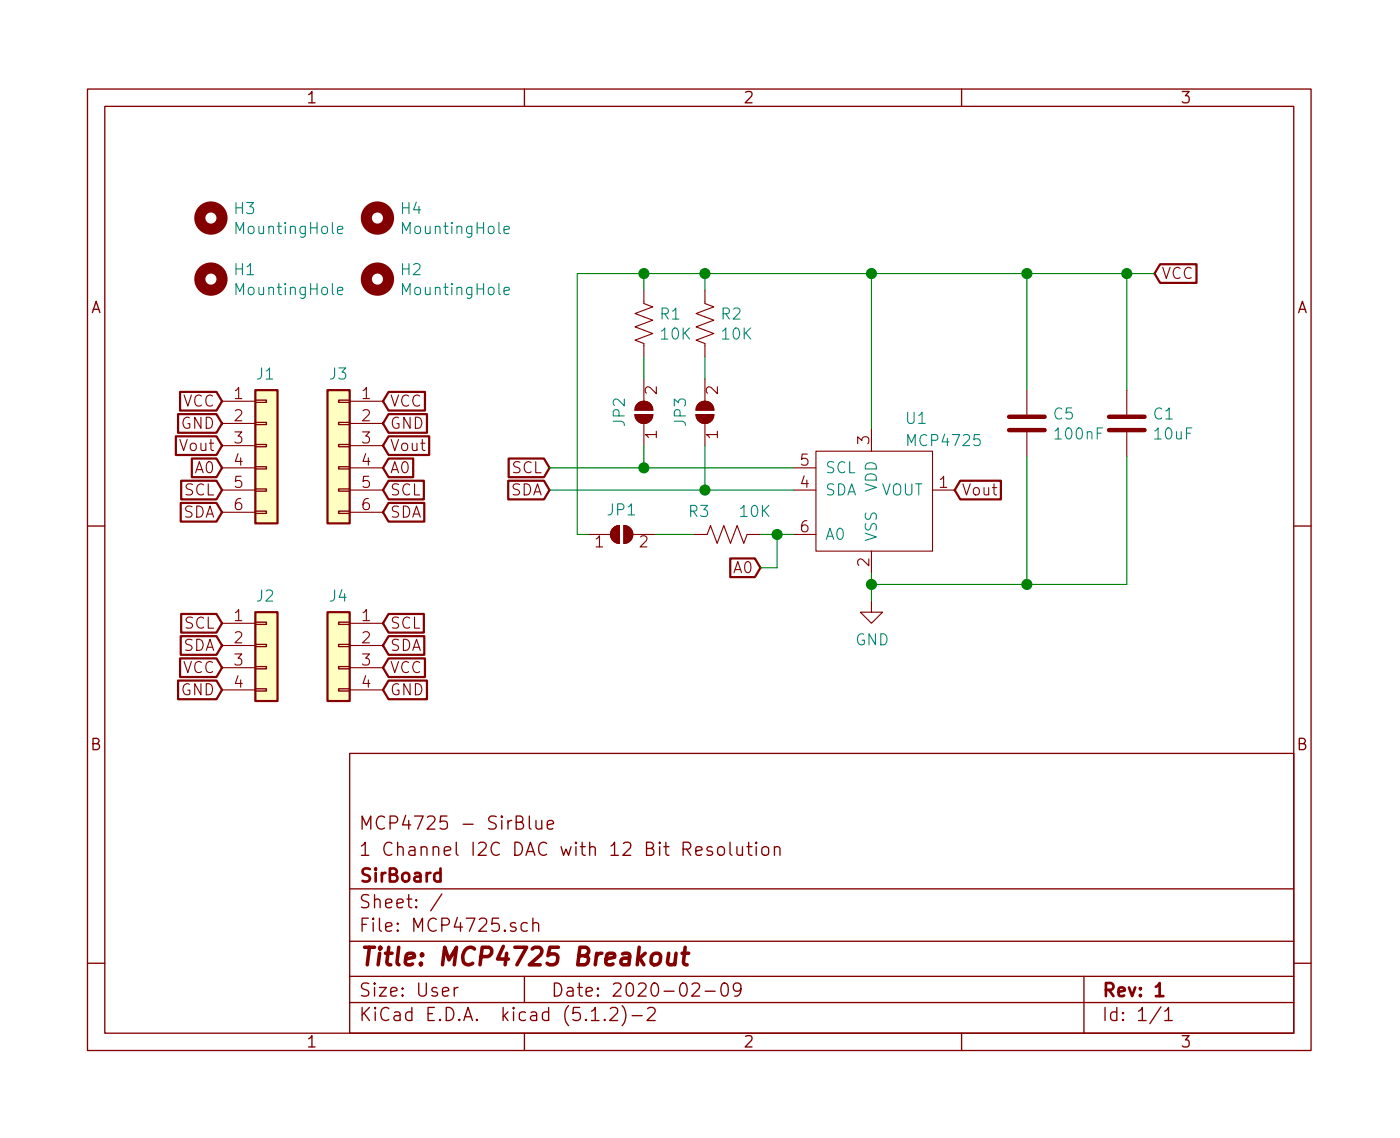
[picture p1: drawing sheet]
EESchema Schematic File Version 4
LIBS:MCP4725-cache
EELAYER 29 0
EELAYER END
$Descr User 6299 5118
encoding utf-8
Sheet 1 1
Title "MCP4725 Breakout "
Date "2020-02-09"
Rev "1"
Comp "SirBoard"
Comment1 "1 Channel I2C DAC with 12 Bit Resolution"
Comment2 "MCP4725 - SirBlue"
Comment3 ""
Comment4 ""
$EndDescr
Text GLabel 1725 3100 2    50   Input ~ 0
GND
Text GLabel 1725 3000 2    50   Input ~ 0
VCC
Text GLabel 1000 3100 0    50   Input ~ 0
GND
Text GLabel 1000 3000 0    50   Input ~ 0
VCC
$Comp
L Connector_Generic:Conn_01x04 J4
U 1 1
P 1525 2900
F 0 "J4" H 1525 3125 50  0000 C CNN
F 1 "Conn_01x04" H 1604 2802 50  0001 L CNN
F 2 "SirBoardLibrary:SirBlue_Connector" H 1525 2900 50  0001 C CNN
F 3 "~" H 1525 2900 50  0001 C CNN
F 4 "C160404" H 1525 2900 50  0001 C CNN "Part"
	1    1525 2900
	-1   0    0    -1  
$EndComp
$Comp
L Connector_Generic:Conn_01x04 J2
U 1 1
P 1200 2900
F 0 "J2" H 1150 3125 50  0000 L CNN
F 1 "Conn_01x04" H 1279 2802 50  0001 L CNN
F 2 "SirBoardLibrary:SirBlue_Connector" H 1200 2900 50  0001 C CNN
F 3 "~" H 1200 2900 50  0001 C CNN
F 4 "C160404" H 1200 2900 50  0001 C CNN "Part"
	1    1200 2900
	1    0    0    -1  
$EndComp
$Comp
L Connector_Generic:Conn_01x06 J3
U 1 1
P 1525 2000
F 0 "J3" H 1525 2325 50  0000 C CNN
F 1 "Conn_01x06" H 1604 1902 50  0001 L CNN
F 2 "Connector_PinHeader_2.54mm:PinHeader_1x06_P2.54mm_Vertical" H 1525 2000 50  0001 C CNN
F 3 "~" H 1525 2000 50  0001 C CNN
	1    1525 2000
	-1   0    0    -1  
$EndComp
$Comp
L Connector_Generic:Conn_01x06 J1
U 1 1
P 1200 2000
F 0 "J1" H 1150 2325 50  0000 L CNN
F 1 "Conn_01x06" H 1279 1902 50  0001 L CNN
F 2 "Connector_PinHeader_2.54mm:PinHeader_1x06_P2.54mm_Vertical" H 1200 2000 50  0001 C CNN
F 3 "~" H 1200 2000 50  0001 C CNN
	1    1200 2000
	1    0    0    -1  
$EndComp
$Comp
L Mechanical:MountingHole H1
U 1 1
P 950 1250
F 0 "H1" H 1050 1295 50  0000 L CNN
F 1 "MountingHole" H 1050 1205 50  0000 L CNN
F 2 "SirBoardLibrary:MountingHole_M2.5_SirBoard" H 950 1250 50  0001 C CNN
F 3 "~" H 950 1250 50  0001 C CNN
	1    950  1250
	1    0    0    -1  
$EndComp
$Comp
L Mechanical:MountingHole H2
U 1 1
P 1700 1250
F 0 "H2" H 1800 1295 50  0000 L CNN
F 1 "MountingHole" H 1800 1205 50  0000 L CNN
F 2 "SirBoardLibrary:MountingHole_M2.5_SirBoard" H 1700 1250 50  0001 C CNN
F 3 "~" H 1700 1250 50  0001 C CNN
	1    1700 1250
	1    0    0    -1  
$EndComp
Text GLabel 1000 1900 0    50   Input ~ 0
GND
$Comp
L Mechanical:MountingHole H3
U 1 1
P 950 975
F 0 "H3" H 1050 1020 50  0000 L CNN
F 1 "MountingHole" H 1050 930 50  0000 L CNN
F 2 "SirBoardLibrary:MountingHole_M2.5_SirBoard" H 950 975 50  0001 C CNN
F 3 "~" H 950 975 50  0001 C CNN
	1    950  975 
	1    0    0    -1  
$EndComp
$Comp
L Mechanical:MountingHole H4
U 1 1
P 1700 975
F 0 "H4" H 1800 1020 50  0000 L CNN
F 1 "MountingHole" H 1800 930 50  0000 L CNN
F 2 "SirBoardLibrary:MountingHole_M2.5_SirBoard" H 1700 975 50  0001 C CNN
F 3 "~" H 1700 975 50  0001 C CNN
	1    1700 975 
	1    0    0    -1  
$EndComp
Text GLabel 1000 1800 0    50   Input ~ 0
VCC
Text GLabel 5200 1225 2    50   Input ~ 0
VCC
$Comp
L power:GND #PWR0106
U 1 1
P 3925 2700
F 0 "#PWR0106" H 3925 2450 50  0001 C CNN
F 1 "GND" H 3929 2528 50  0000 C CNN
F 2 "" H 3925 2700 50  0001 C CNN
F 3 "" H 3925 2700 50  0001 C CNN
	1    3925 2700
	1    0    0    -1  
$EndComp
Text GLabel 2475 2200 0    50   Input ~ 0
SDA
Text GLabel 2475 2100 0    50   Input ~ 0
SCL
$Comp
L Device:R_US R2
U 1 1
P 3175 1450
F 0 "R2" H 3243 1495 50  0000 L CNN
F 1 "10K" H 3243 1405 50  0000 L CNN
F 2 "Resistor_SMD:R_0603_1608Metric" V 3215 1440 50  0001 C CNN
F 3 "~" H 3175 1450 50  0001 C CNN
F 4 "C99198" H 3175 1450 50  0001 C CNN "Part"
	1    3175 1450
	1    0    0    -1  
$EndComp
$Comp
L Device:R_US R1
U 1 1
P 2900 1450
F 0 "R1" H 2968 1495 50  0000 L CNN
F 1 "10K" H 2968 1405 50  0000 L CNN
F 2 "Resistor_SMD:R_0603_1608Metric" V 2940 1440 50  0001 C CNN
F 3 "~" H 2900 1450 50  0001 C CNN
F 4 "C99198" H 2900 1450 50  0001 C CNN "Part"
	1    2900 1450
	1    0    0    -1  
$EndComp
Wire Wire Line
	2900 1300 2900 1225
Wire Wire Line
	3175 1300 3175 1225
$Comp
L Device:C C5
U 1 1
P 4625 1900
F 0 "C5" H 4740 1945 50  0000 L CNN
F 1 "100nF" H 4740 1855 50  0000 L CNN
F 2 "Capacitor_SMD:C_0603_1608Metric" H 4663 1750 50  0001 C CNN
F 3 "~" H 4625 1900 50  0001 C CNN
F 4 "C42998" H 4625 1900 50  0001 C CNN "Part"
	1    4625 1900
	1    0    0    -1  
$EndComp
$Comp
L Device:C C1
U 1 1
P 5075 1900
F 0 "C1" H 5190 1945 50  0000 L CNN
F 1 "10uF" H 5190 1855 50  0000 L CNN
F 2 "Capacitor_SMD:C_0805_2012Metric" H 5113 1750 50  0001 C CNN
F 3 "~" H 5075 1900 50  0001 C CNN
F 4 "C95841" H 5075 1900 50  0001 C CNN "Part"
	1    5075 1900
	1    0    0    -1  
$EndComp
$Comp
L Jumper:SolderJumper_2_Open JP2
U 1 1
P 2900 1850
F 0 "JP2" H 2900 1963 50  0000 C CNN
F 1 "SolderJumper_2_Open" H 2900 1963 50  0001 C CNN
F 2 "Jumper:SolderJumper-2_P1.3mm_Open_RoundedPad1.0x1.5mm" H 2900 1850 50  0001 C CNN
F 3 "~" H 2900 1850 50  0001 C CNN
	1    2900 1850
	0    -1   -1   0   
$EndComp
$Comp
L Jumper:SolderJumper_2_Open JP3
U 1 1
P 3175 1850
F 0 "JP3" H 3175 1963 50  0000 C CNN
F 1 "SolderJumper_2_Open" H 3175 1963 50  0001 C CNN
F 2 "Jumper:SolderJumper-2_P1.3mm_Open_RoundedPad1.0x1.5mm" H 3175 1850 50  0001 C CNN
F 3 "~" H 3175 1850 50  0001 C CNN
	1    3175 1850
	0    -1   -1   0   
$EndComp
Wire Wire Line
	3175 1700 3175 1600
Wire Wire Line
	2900 1600 2900 1700
$Comp
L Jumper:SolderJumper_2_Open JP1
U 1 1
P 2800 2400
F 0 "JP1" H 2800 2513 50  0000 C CNN
F 1 "SolderJumper_2_Open" H 2800 2513 50  0001 C CNN
F 2 "Jumper:SolderJumper-2_P1.3mm_Open_RoundedPad1.0x1.5mm" H 2800 2400 50  0001 C CNN
F 3 "~" H 2800 2400 50  0001 C CNN
	1    2800 2400
	1    0    0    -1  
$EndComp
Connection ~ 2900 2100
Connection ~ 3175 2200
Wire Wire Line
	2475 2100 2900 2100
Wire Wire Line
	2475 2200 3175 2200
Wire Wire Line
	2900 2000 2900 2100
Wire Wire Line
	3175 2000 3175 2200
$Comp
L Device:R_US R3
U 1 1
P 3275 2400
F 0 "R3" V 3375 2475 50  0000 L CNN
F 1 "10K" V 3375 2200 50  0000 L CNN
F 2 "Resistor_SMD:R_0603_1608Metric" V 3315 2390 50  0001 C CNN
F 3 "~" H 3275 2400 50  0001 C CNN
F 4 "C14675" H 3275 2400 50  0001 C CNN "Part"
	1    3275 2400
	0    -1   -1   0   
$EndComp
Connection ~ 3175 1225
Wire Wire Line
	2900 1225 3175 1225
Wire Wire Line
	2900 1225 2600 1225
Connection ~ 2900 1225
Wire Wire Line
	2600 2400 2650 2400
Text GLabel 4300 2200 2    50   Input ~ 0
Vout
Wire Wire Line
	5075 1750 5075 1225
Wire Wire Line
	4625 1750 4625 1225
Wire Wire Line
	4625 2050 4625 2625
Wire Wire Line
	5075 2050 5075 2625
Text GLabel 1725 1900 2    50   Input ~ 0
GND
Text GLabel 1725 1800 2    50   Input ~ 0
VCC
Wire Wire Line
	3925 1925 3925 1225
Wire Wire Line
	3175 1225 3925 1225
Connection ~ 3925 1225
Wire Wire Line
	3925 1225 4625 1225
$Comp
L SirBoard_Library:MCP4725 U1
U 1 1
P 3925 2200
F 0 "U1" H 4075 2525 50  0000 L CNN
F 1 "MCP4725" H 4075 2425 50  0000 L CNN
F 2 "Package_TO_SOT_SMD:SOT-23-6" H 3950 1875 50  0001 C CNN
F 3 "" H 3975 2150 50  0001 C CNN
F 4 "C61423" H 3925 1825 50  0001 C CNN "Part"
	1    3925 2200
	1    0    0    -1  
$EndComp
Wire Wire Line
	2900 2100 3575 2100
Wire Wire Line
	3175 2200 3575 2200
Wire Wire Line
	3925 2575 3925 2625
Connection ~ 3925 2625
Wire Wire Line
	3925 2625 3925 2700
Wire Wire Line
	2600 1225 2600 2400
Wire Wire Line
	3425 2400 3500 2400
Wire Wire Line
	2950 2400 3125 2400
Text GLabel 3425 2550 0    50   Input ~ 0
A0
Wire Wire Line
	3425 2550 3500 2550
Wire Wire Line
	3500 2550 3500 2400
Connection ~ 3500 2400
Wire Wire Line
	3500 2400 3575 2400
Text GLabel 1000 2100 0    50   Input ~ 0
A0
Text GLabel 1725 2100 2    50   Input ~ 0
A0
Text GLabel 1725 2000 2    50   Input ~ 0
Vout
Text GLabel 1000 2000 0    50   Input ~ 0
Vout
Connection ~ 4625 1225
Connection ~ 4625 2625
Wire Wire Line
	4625 2625 3925 2625
Connection ~ 5075 1225
Wire Wire Line
	5075 1225 5200 1225
Wire Wire Line
	4625 2625 5075 2625
Wire Wire Line
	4625 1225 5075 1225
Text GLabel 1000 2300 0    50   Input ~ 0
SDA
Text GLabel 1000 2200 0    50   Input ~ 0
SCL
Text GLabel 1725 2300 2    50   Input ~ 0
SDA
Text GLabel 1725 2200 2    50   Input ~ 0
SCL
Text GLabel 1725 2900 2    50   Input ~ 0
SDA
Text GLabel 1725 2800 2    50   Input ~ 0
SCL
Text GLabel 1000 2900 0    50   Input ~ 0
SDA
Text GLabel 1000 2800 0    50   Input ~ 0
SCL
$EndSCHEMATC
